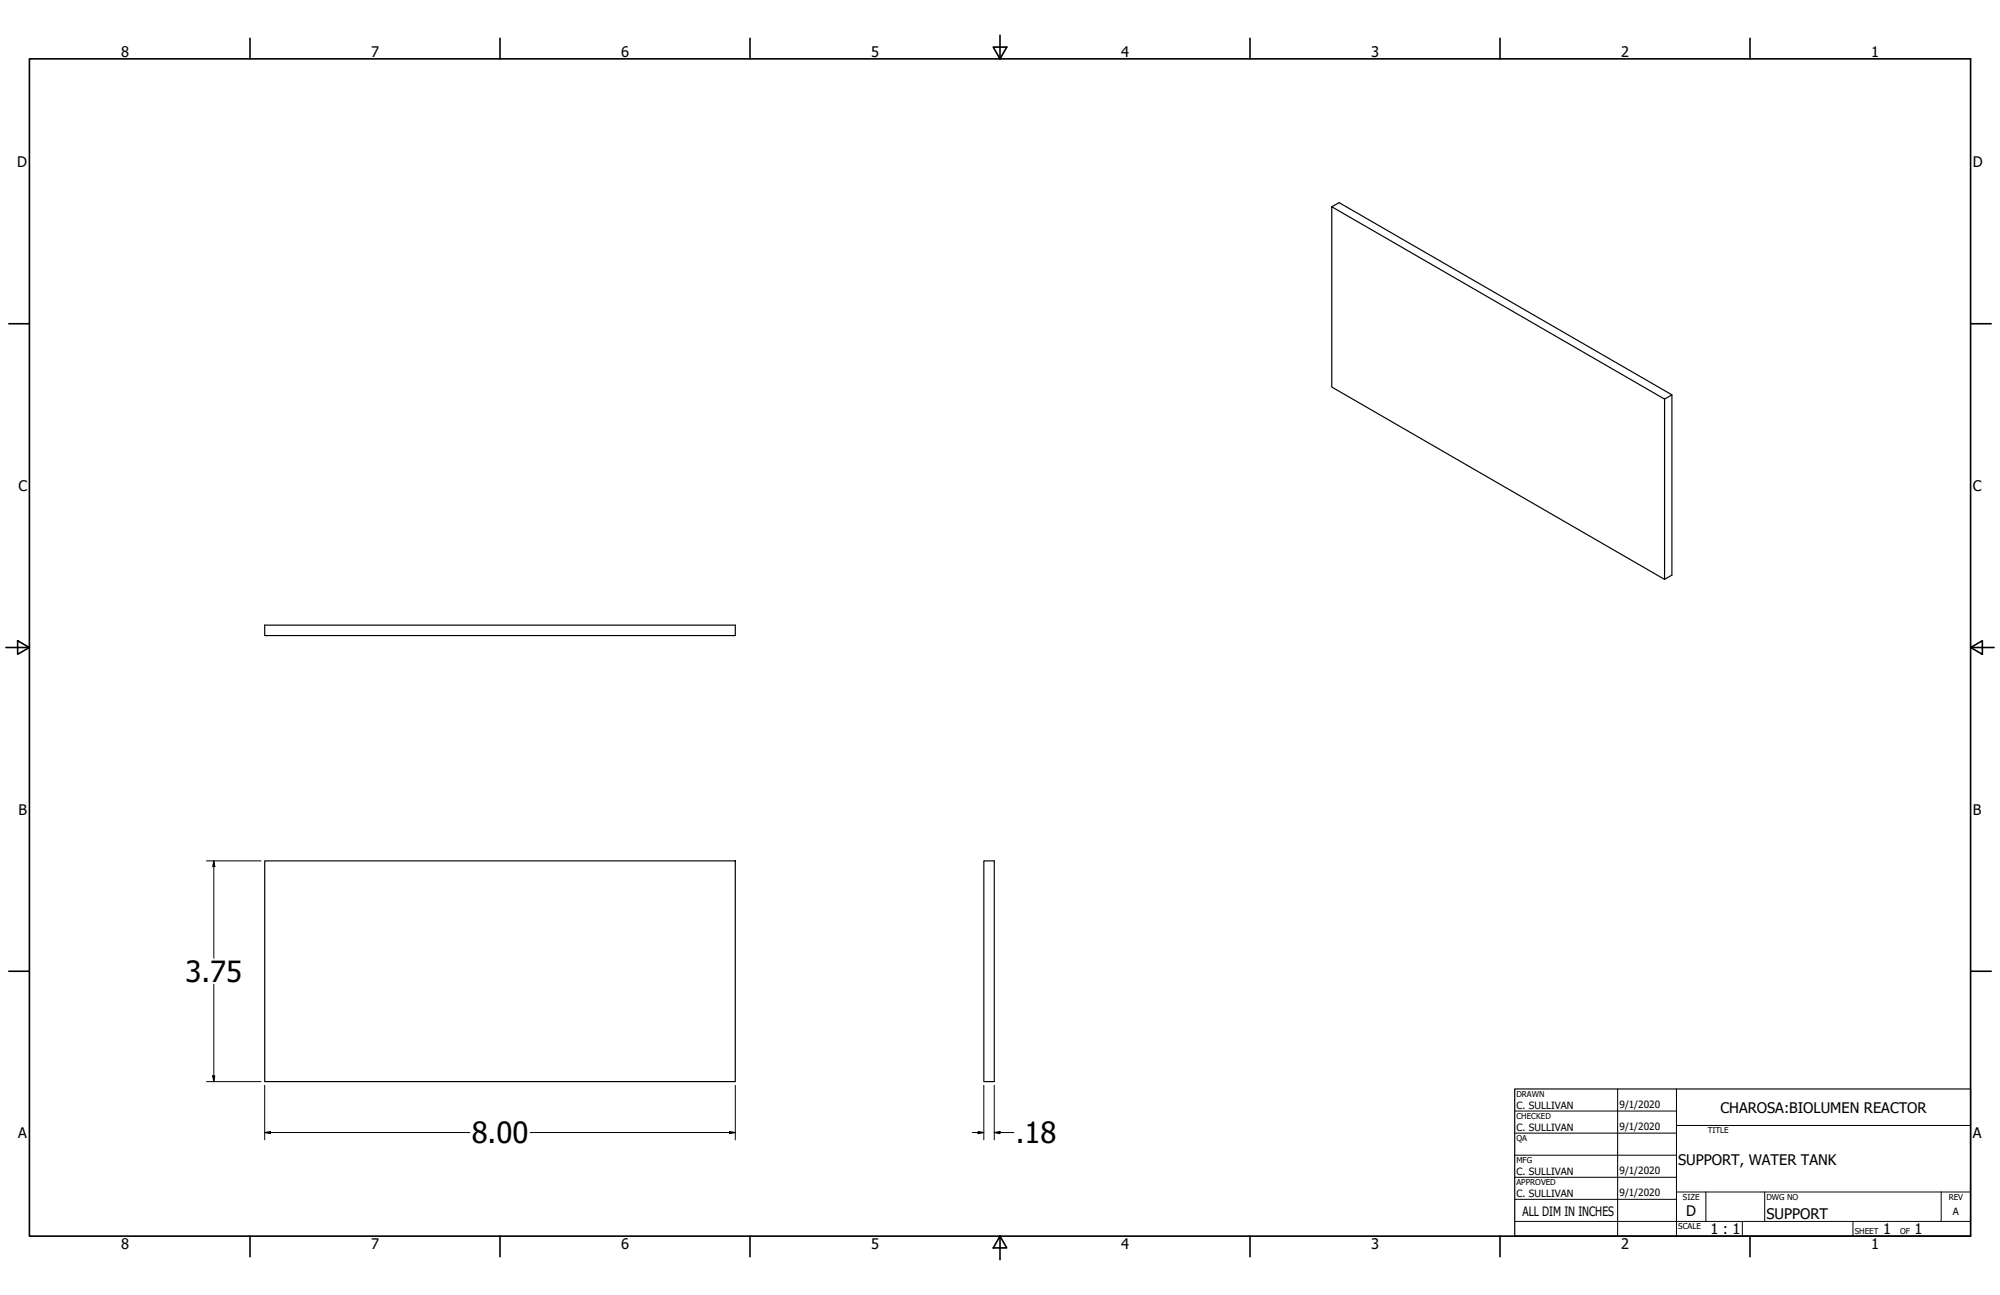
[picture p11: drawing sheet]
<svg xmlns="http://www.w3.org/2000/svg" width="864mm" height="559mm" viewBox="0 0 864 559" stroke-linecap="round" stroke-linejoin="round" font-family="sans-serif">
<!-- layer: Visible (ANSI) -->
<path d="M575.1 89.2l3.1-1.8 143.7 83v77.8l-3.1 1.8M575.1 89.2l143.7 83v77.8l-143.7-83zM721.9 170.4l-3.1 1.8M114.3 269.7h203.2v4.6h-203.2zM114.3 371.5h203.2v95.2h-203.2zM424.8 371.5h4.5v95.2h-4.5z" fill="none" stroke="#000" stroke-width=".51"/>
<!-- layer: Title (ANSI) -->
<g fill="none" stroke="#000" stroke-width=".43">
<path d="M654 479.4h69.9M698.5 469.9v63.5M723.9 469.9v63.5M654 488.9h69.9M654 498.5h69.9M723.9 485.6h127M654 508h69.9M654 517.5h69.9M723.9 514.3h127M736.6 514.3v12.7M762 514.3v12.7M838.2 514.3v12.7"/>
<path d="M654 527h196.9M752.3 527v6.4M800.1 527v6.4"/>
</g>
<path d="M654 469.9h196.9v63.5h-196.9z" fill="none" stroke="#000" stroke-width=".51"/>
<!-- layer: Border (ANSI) -->
<g fill="none" stroke="#000" stroke-width=".7">
<path d="M107.9 16.5v8.9M215.9 16.5v8.9M323.8 16.5v8.9M431.8 15.2v10.2M539.8 16.5v8.9M647.7 16.5v8.9M755.6 16.5v8.9M12.7 25.4h838.2v508h-838.2zM428.9 20.3h5.8l-2.9 5.1zM3.8 139.7h8.9M850.9 139.7h8.9M2.5 279.4h10.2"/>
<path d="M7.6 276.5l5.1 2.9-5.1 2.9zM850.9 279.4l5.1-2.9v5.8zM850.9 279.4h10.2M3.8 419.1h8.9M850.9 419.1h8.9M107.9 533.4v8.9M215.9 533.4v8.9M323.8 533.4v8.9M431.8 533.4l2.9 5.1h-5.8zM431.8 533.4v10.2M539.8 533.4v8.9M647.7 533.4v8.9"/>
<path d="M755.6 533.4v8.9"/>
</g>
<!-- layer: Dimension (ANSI) -->
<g fill="none" stroke="#000" stroke-width=".43">
<path d="M89.2 371.5h23.5M92.3 371.5l.5 2.5h-1zM92.3 371.5v42M92.3 424.7v42M89.2 466.7h23.5M91.8 464.2h1l-.5 2.5zM114.3 468.3v23.6M317.5 468.3v23.6M424.8 468.3v23.6M429.3 468.3v23.6M114.3 488.7l2.5-.4v.9zM114.3 488.7h88.6"/>
<path d="M228.9 488.7h88.6M315 488.3l2.5 .4-2.5 .5zM419.8 488.7h5M422.3 488.3l2.5 .4-2.5 .5zM429.3 488.7l2.5-.4v.9zM429.3 488.7h8.5"/>
</g>
<g fill="#000">
<path d="M92.3 371.5l.5 2.5h-1z" fill-rule="evenodd"/>
<path d="M91.8 464.2h1l-.5 2.5z" fill-rule="evenodd"/>
<path d="M114.3 488.7l2.5-.4v.9z" fill-rule="evenodd"/>
<path d="M315 488.3l2.5 .4-2.5 .5z" fill-rule="evenodd"/>
<path d="M422.3 488.3l2.5 .4-2.5 .5z" fill-rule="evenodd"/>
<path d="M429.3 488.7l2.5-.4v.9z" fill-rule="evenodd"/>
</g>
<g font-size="12.6">
<text x="80.1" y="423.7">3.75</text>
<text x="203.7" y="493.3">8.00</text>
<text x="438.6" y="493.3">.18</text>
</g>
<g font-size="6.3">
<text x="52.3" y="24.4">8</text>
<text x="160.2" y="24.4">7</text>
<text x="268.2" y="24.4">6</text>
<text x="376.1" y="24.4">5</text>
<text x="484.1" y="24.4">4</text>
<text x="592" y="24.4">3</text>
<text x="700" y="24.4">2</text>
<text x="807.9" y="24.4">1</text>
<text x="7.4" y="72.1">D</text>
<text x="851.9" y="72.1">D</text>
<text x="7.9" y="211.9">C</text>
<text x="851.9" y="211.9">C</text>
<text x="8" y="351.5">B</text>
<text x="851.9" y="351.5">B</text>
<text x="742.9" y="480.1">CHAROSA:BIOLUMEN REACTOR</text>
<text x="7.9" y="491.2">A</text>
<text x="851.9" y="491.2">A</text>
<text x="724.7" y="502.9">SUPPORT, WATER TANK</text>
<text x="728.1" y="524.9">D</text>
<text x="762.8" y="526.2">SUPPORT</text>
<text x="738.6" y="532.6">1 : 1</text>
<text x="813.1" y="532.6">1</text>
<text x="826.7" y="532.6">1</text>
<text x="52.3" y="539.1">8</text>
<text x="160.2" y="539">7</text>
<text x="268.2" y="539.1">6</text>
<text x="376.1" y="539">5</text>
<text x="484.1" y="539">4</text>
<text x="592" y="539.1">3</text>
<text x="700" y="539.1">2</text>
<text x="807.9" y="539">1</text>
</g>
<text font-size="5.6" x="657.4" y="524.8">ALL DIM IN INCHES</text>
<g font-size="4.3">
<text x="654.8" y="478.6">C. SULLIVAN</text>
<text x="699.3" y="478">9/1/2020</text>
<text x="654.8" y="488.1">C. SULLIVAN</text>
<text x="699.3" y="487.5">9/1/2020</text>
<text x="654.8" y="507.2">C. SULLIVAN</text>
<text x="699.3" y="506.5">9/1/2020</text>
<text x="654.8" y="516.7">C. SULLIVAN</text>
<text x="699.3" y="516.1">9/1/2020</text>
<text x="843.2" y="524.2">A</text>
</g>
<g font-size="3.5">
<text x="654.8" y="473.2">DRAWN</text>
<text x="654.8" y="482.8">CHECKED</text>
<text x="737.4" y="488.9">TITLE</text>
<text x="654.8" y="492.3">QA</text>
<text x="654.8" y="501.8">MFG</text>
<text x="654.8" y="511.4">APPROVED</text>
<text x="726.7" y="517.7">SIZE</text>
<text x="762.8" y="517.7">DWG NO</text>
<text x="841.4" y="517.7">REV</text>
<text x="724.7" y="530.4">SCALE</text>
<text x="800.9" y="532.6">SHEET</text>
<text x="820.4" y="532.6">OF</text>
</g>
</svg>
